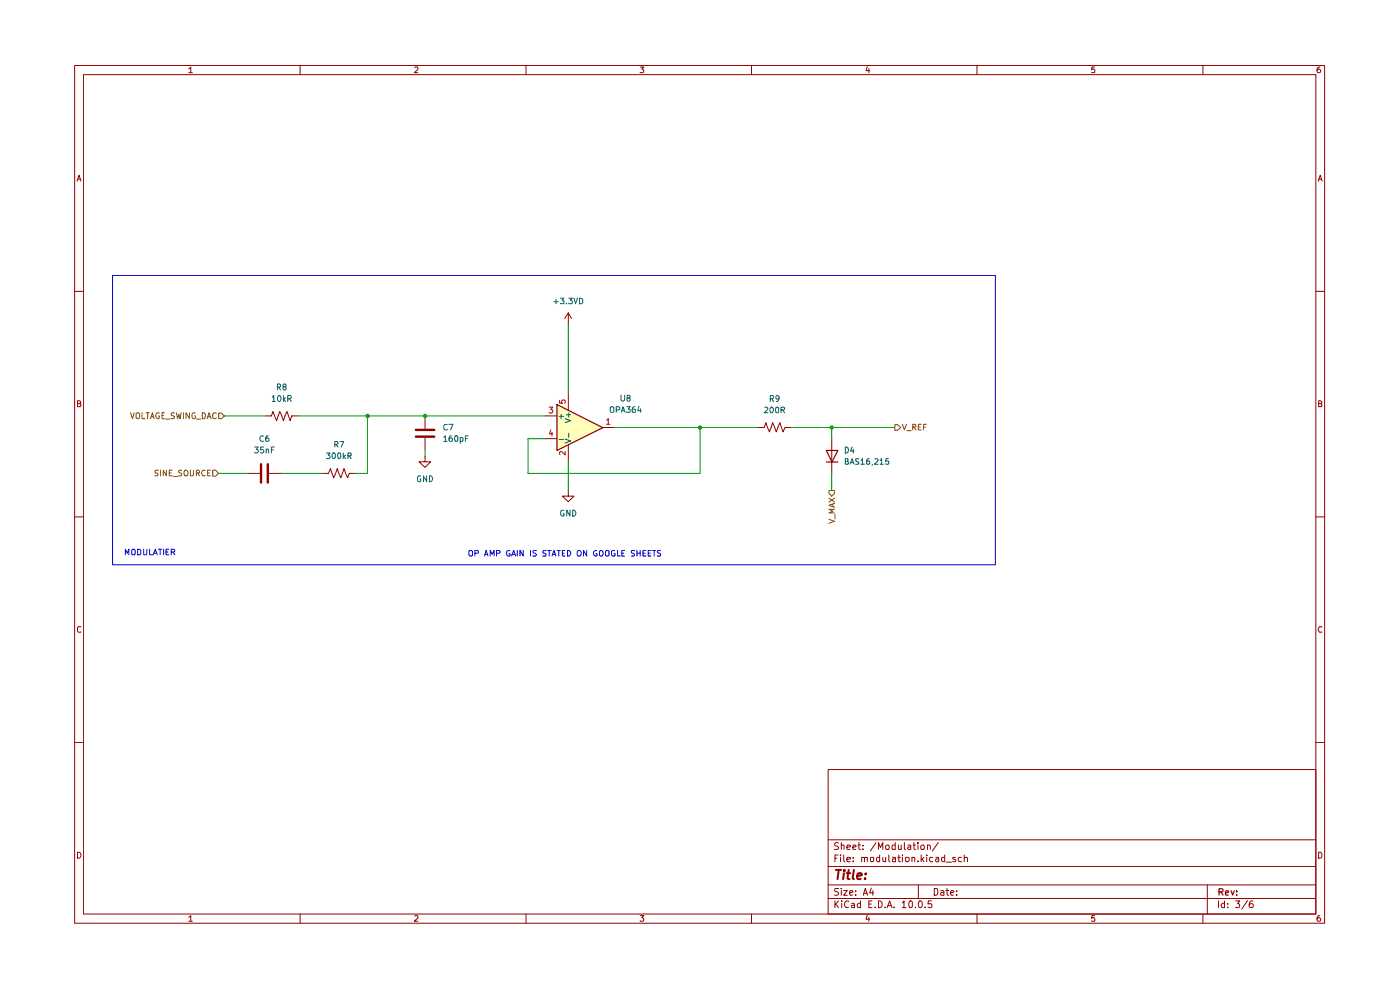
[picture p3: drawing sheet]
(kicad_sch
 (version 20260306)
 (generator "eeschema")
 (generator_version "10.0")
 (paper "A4")
 (lib_symbols
  (symbol "Amplifier_Operational:OPA842xDBV"
   (pin_names
    (offset 0.127)) (exclude_from_sim no) (in_bom yes) (on_board yes)
   (in_pos_files yes)
   (duplicate_pin_numbers_are_jumpers no)
   (property "Reference" "U" (at -1.27 6.35 0) (show_name no) (do_not_autoplace no) (effects (font (size 1.27 1.27)) (justify left)))
   (property "Value" "OPA842xDBV" (at -1.27 3.81 0) (show_name no) (do_not_autoplace no) (effects (font (size 1.27 1.27)) (justify left)))
   (property "Footprint" "Package_TO_SOT_SMD:SOT-23-5" (at -2.54 -5.08 0) (show_name no) (do_not_autoplace no) (hide yes) (effects (font (size 1.27 1.27)) (justify left)))
   (property "Datasheet" "http://www.ti.com/lit/ds/symlink/opa842.pdf" (at 0 5.08 0) (show_name no) (do_not_autoplace no) (hide yes) (effects (font (size 1.27 1.27))))
   (property "Description" "200MHz, Low Distortion, Unity-Gain Stable, Voltage Feedback Operational Amplifier, SOT23-5" (at 0 0 0) (show_name no) (do_not_autoplace no) (hide yes) (effects (font (size 1.27 1.27))))
   (symbol "OPA842xDBV_0_1"
    (polyline (pts (xy -5.08 5.08) (xy 5.08 0) (xy -5.08 -5.08) (xy -5.08 5.08)) (stroke (width 0.254) (type default)) (fill (type background)))
    (pin power_in line (at -2.54 -7.62 90) (length 3.81) (name "V-" (effects (font (size 1.27 1.27)))) (number "2" (effects (font (size 1.27 1.27)))))
    (pin power_in line (at -2.54 7.62 270) (length 3.81) (name "V+" (effects (font (size 1.27 1.27)))) (number "5" (effects (font (size 1.27 1.27))))))
   (symbol "OPA842xDBV_1_1"
    (pin output line (at 7.62 0 180) (length 2.54) (name "" (effects (font (size 1.27 1.27)))) (number "1" (effects (font (size 1.27 1.27)))))
    (pin input line (at -7.62 2.54 0) (length 2.54) (name "+" (effects (font (size 1.27 1.27)))) (number "3" (effects (font (size 1.27 1.27)))))
    (pin input line (at -7.62 -2.54 0) (length 2.54) (name "-" (effects (font (size 1.27 1.27)))) (number "4" (effects (font (size 1.27 1.27))))))
   (embedded_fonts no))
  (symbol "Device:C"
   (pin_numbers (hide yes))
   (pin_names
    (offset 0.254)) (exclude_from_sim no) (in_bom yes) (on_board yes)
   (in_pos_files yes)
   (duplicate_pin_numbers_are_jumpers no)
   (property "Reference" "C" (at 0.635 2.54 0) (show_name no) (do_not_autoplace no) (effects (font (size 1.27 1.27)) (justify left)))
   (property "Value" "C" (at 0.635 -2.54 0) (show_name no) (do_not_autoplace no) (effects (font (size 1.27 1.27)) (justify left)))
   (property "Footprint" "" (at 0.9652 -3.81 0) (show_name no) (do_not_autoplace no) (hide yes) (effects (font (size 1.27 1.27))))
   (property "Datasheet" "" (at 0 0 0) (show_name no) (do_not_autoplace no) (hide yes) (effects (font (size 1.27 1.27))))
   (property "Description" "Unpolarized capacitor" (at 0 0 0) (show_name no) (do_not_autoplace no) (hide yes) (effects (font (size 1.27 1.27))))
   (symbol "C_0_1"
    (polyline (pts (xy -2.032 0.762) (xy 2.032 0.762)) (stroke (width 0.508) (type default)) (fill (type none)))
    (polyline (pts (xy -2.032 -0.762) (xy 2.032 -0.762)) (stroke (width 0.508) (type default)) (fill (type none))))
   (symbol "C_1_1"
    (pin passive line (at 0 3.81 270) (length 2.794) (name "" (effects (font (size 1.27 1.27)))) (number "1" (effects (font (size 1.27 1.27)))))
    (pin passive line (at 0 -3.81 90) (length 2.794) (name "" (effects (font (size 1.27 1.27)))) (number "2" (effects (font (size 1.27 1.27))))))
   (embedded_fonts no))
  (symbol "Device:D"
   (pin_numbers (hide yes))
   (pin_names
    (offset 1.016) (hide yes)) (exclude_from_sim no) (in_bom yes) (on_board yes)
   (in_pos_files yes)
   (duplicate_pin_numbers_are_jumpers no)
   (property "Reference" "D" (at 0 2.54 0) (show_name no) (do_not_autoplace no) (effects (font (size 1.27 1.27))))
   (property "Value" "D" (at 0 -2.54 0) (show_name no) (do_not_autoplace no) (effects (font (size 1.27 1.27))))
   (property "Footprint" "" (at 0 0 0) (show_name no) (do_not_autoplace no) (hide yes) (effects (font (size 1.27 1.27))))
   (property "Datasheet" "" (at 0 0 0) (show_name no) (do_not_autoplace no) (hide yes) (effects (font (size 1.27 1.27))))
   (property "Description" "Diode" (at 0 0 0) (show_name no) (do_not_autoplace no) (hide yes) (effects (font (size 1.27 1.27))))
   (property "Sim.Device" "D" (at 0 0 0) (show_name no) (do_not_autoplace no) (hide yes) (effects (font (size 1.27 1.27))))
   (property "Sim.Pins" "1=K 2=A" (at 0 0 0) (show_name no) (do_not_autoplace no) (hide yes) (effects (font (size 1.27 1.27))))
   (symbol "D_0_1"
    (polyline (pts (xy -1.27 1.27) (xy -1.27 -1.27)) (stroke (width 0.254) (type default)) (fill (type none)))
    (polyline (pts (xy 1.27 1.27) (xy 1.27 -1.27) (xy -1.27 0) (xy 1.27 1.27)) (stroke (width 0.254) (type default)) (fill (type none)))
    (polyline (pts (xy 1.27 0) (xy -1.27 0)) (stroke (width 0) (type default)) (fill (type none))))
   (symbol "D_1_1"
    (pin passive line (at -3.81 0 0) (length 2.54) (name "K" (effects (font (size 1.27 1.27)))) (number "1" (effects (font (size 1.27 1.27)))))
    (pin passive line (at 3.81 0 180) (length 2.54) (name "A" (effects (font (size 1.27 1.27)))) (number "2" (effects (font (size 1.27 1.27))))))
   (embedded_fonts no))
  (symbol "Device:R_US"
   (pin_numbers (hide yes))
   (pin_names
    (offset 0)) (exclude_from_sim no) (in_bom yes) (on_board yes)
   (in_pos_files yes)
   (duplicate_pin_numbers_are_jumpers no)
   (property "Reference" "R" (at 2.54 0 90) (show_name no) (do_not_autoplace no) (effects (font (size 1.27 1.27))))
   (property "Value" "R_US" (at -2.54 0 90) (show_name no) (do_not_autoplace no) (effects (font (size 1.27 1.27))))
   (property "Footprint" "" (at 1.016 -0.254 90) (show_name no) (do_not_autoplace no) (hide yes) (effects (font (size 1.27 1.27))))
   (property "Datasheet" "" (at 0 0 0) (show_name no) (do_not_autoplace no) (hide yes) (effects (font (size 1.27 1.27))))
   (property "Description" "Resistor, US symbol" (at 0 0 0) (show_name no) (do_not_autoplace no) (hide yes) (effects (font (size 1.27 1.27))))
   (symbol "R_US_0_1"
    (polyline (pts (xy 0 2.286) (xy 0 2.54)) (stroke (width 0) (type default)) (fill (type none)))
    (polyline (pts (xy 0 2.286) (xy 1.016 1.905) (xy 0 1.524) (xy -1.016 1.143) (xy 0 0.762)) (stroke (width 0) (type default)) (fill (type none)))
    (polyline (pts (xy 0 0.762) (xy 1.016 0.381) (xy 0 0) (xy -1.016 -0.381) (xy 0 -0.762)) (stroke (width 0) (type default)) (fill (type none)))
    (polyline (pts (xy 0 -0.762) (xy 1.016 -1.143) (xy 0 -1.524) (xy -1.016 -1.905) (xy 0 -2.286)) (stroke (width 0) (type default)) (fill (type none)))
    (polyline (pts (xy 0 -2.286) (xy 0 -2.54)) (stroke (width 0) (type default)) (fill (type none))))
   (symbol "R_US_1_1"
    (pin passive line (at 0 3.81 270) (length 1.27) (name "" (effects (font (size 1.27 1.27)))) (number "1" (effects (font (size 1.27 1.27)))))
    (pin passive line (at 0 -3.81 90) (length 1.27) (name "" (effects (font (size 1.27 1.27)))) (number "2" (effects (font (size 1.27 1.27))))))
   (embedded_fonts no))
  (symbol "power:+3.3V"
   (power global)
   (pin_numbers (hide yes))
   (pin_names
    (offset 0) (hide yes)) (exclude_from_sim no) (in_bom yes) (on_board yes)
   (in_pos_files yes)
   (duplicate_pin_numbers_are_jumpers no)
   (property "Reference" "#PWR" (at 0 -3.81 0) (show_name no) (do_not_autoplace no) (hide yes) (effects (font (size 1.27 1.27))))
   (property "Value" "+3.3V" (at 0 3.556 0) (show_name no) (do_not_autoplace no) (effects (font (size 1.27 1.27))))
   (property "Footprint" "" (at 0 0 0) (show_name no) (do_not_autoplace no) (hide yes) (effects (font (size 1.27 1.27))))
   (property "Datasheet" "" (at 0 0 0) (show_name no) (do_not_autoplace no) (hide yes) (effects (font (size 1.27 1.27))))
   (property "Description" "Power symbol creates a global label with name \"+3.3V\"" (at 0 0 0) (show_name no) (do_not_autoplace no) (hide yes) (effects (font (size 1.27 1.27))))
   (symbol "+3.3V_0_1"
    (polyline (pts (xy -0.762 1.27) (xy 0 2.54)) (stroke (width 0) (type default)) (fill (type none)))
    (polyline (pts (xy 0 2.54) (xy 0.762 1.27)) (stroke (width 0) (type default)) (fill (type none)))
    (polyline (pts (xy 0 0) (xy 0 2.54)) (stroke (width 0) (type default)) (fill (type none))))
   (symbol "+3.3V_1_1"
    (pin power_in line (at 0 0 90) (length 0) (name "" (effects (font (size 1.27 1.27)))) (number "1" (effects (font (size 1.27 1.27))))))
   (embedded_fonts no))
  (symbol "power:GND"
   (power global)
   (pin_numbers (hide yes))
   (pin_names
    (offset 0) (hide yes)) (exclude_from_sim no) (in_bom yes) (on_board yes)
   (in_pos_files yes)
   (duplicate_pin_numbers_are_jumpers no)
   (property "Reference" "#PWR" (at 0 -6.35 0) (show_name no) (do_not_autoplace no) (hide yes) (effects (font (size 1.27 1.27))))
   (property "Value" "GND" (at 0 -3.81 0) (show_name no) (do_not_autoplace no) (effects (font (size 1.27 1.27))))
   (property "Footprint" "" (at 0 0 0) (show_name no) (do_not_autoplace no) (hide yes) (effects (font (size 1.27 1.27))))
   (property "Datasheet" "" (at 0 0 0) (show_name no) (do_not_autoplace no) (hide yes) (effects (font (size 1.27 1.27))))
   (property "Description" "Power symbol creates a global label with name \"GND\" , ground" (at 0 0 0) (show_name no) (do_not_autoplace no) (hide yes) (effects (font (size 1.27 1.27))))
   (symbol "GND_0_1"
    (polyline (pts (xy 0 0) (xy 0 -1.27) (xy 1.27 -1.27) (xy 0 -2.54) (xy -1.27 -1.27) (xy 0 -1.27)) (stroke (width 0) (type default)) (fill (type none))))
   (symbol "GND_1_1"
    (pin power_in line (at 0 0 270) (length 0) (name "" (effects (font (size 1.27 1.27)))) (number "1" (effects (font (size 1.27 1.27))))))
   (embedded_fonts no)))
 (rectangle
  (start 18.415 56.515)
  (end 213.995 120.65)
  (stroke (width 0) (type default))
  (fill (type none)))
 (text "OP AMP GAIN IS STATED ON GOOGLE SHEETS"
  (exclude_from_sim no)
  (at 118.618 118.364 0)
  (effects (font (size 1.27 1.27))))
 (text "MODULATIER"
  (exclude_from_sim no)
  (at 20.828 117.348 0)
  (effects (font (size 1.27 1.27)) (justify left top)))
 (junction
  (at 74.93 87.63)
  (diameter 0)
  (color 0 0 0 0))
 (junction
  (at 87.63 87.63)
  (diameter 0)
  (color 0 0 0 0))
 (junction
  (at 177.8 90.17)
  (diameter 0)
  (color 0 0 0 0))
 (junction
  (at 148.59 90.17)
  (diameter 0)
  (color 0 0 0 0))
 (wire
  (pts (xy 177.8 90.17) (xy 177.8 92.71))
  (stroke (width 0) (type default)))
 (wire
  (pts (xy 41.91 100.33) (xy 48.26 100.33))
  (stroke (width 0) (type default)))
 (wire
  (pts (xy 168.91 90.17) (xy 177.8 90.17))
  (stroke (width 0) (type default)))
 (wire
  (pts (xy 148.59 90.17) (xy 129.54 90.17))
  (stroke (width 0) (type default)))
 (wire
  (pts (xy 119.38 67.31) (xy 119.38 82.55))
  (stroke (width 0) (type default)))
 (wire
  (pts (xy 72.39 100.33) (xy 74.93 100.33))
  (stroke (width 0) (type default)))
 (wire
  (pts (xy 110.49 92.71) (xy 114.3 92.71))
  (stroke (width 0) (type default)))
 (wire
  (pts (xy 148.59 90.17) (xy 161.29 90.17))
  (stroke (width 0) (type default)))
 (wire
  (pts (xy 87.63 95.25) (xy 87.63 96.52))
  (stroke (width 0) (type default)))
 (wire
  (pts (xy 119.38 97.79) (xy 119.38 104.14))
  (stroke (width 0) (type default)))
 (wire
  (pts (xy 55.88 100.33) (xy 64.77 100.33))
  (stroke (width 0) (type default)))
 (wire
  (pts (xy 74.93 87.63) (xy 87.63 87.63))
  (stroke (width 0) (type default)))
 (wire
  (pts (xy 148.59 90.17) (xy 148.59 100.33))
  (stroke (width 0) (type default)))
 (wire
  (pts (xy 43.18 87.63) (xy 52.07 87.63))
  (stroke (width 0) (type default)))
 (wire
  (pts (xy 177.8 90.17) (xy 191.77 90.17))
  (stroke (width 0) (type default)))
 (wire
  (pts (xy 74.93 100.33) (xy 74.93 87.63))
  (stroke (width 0) (type default)))
 (wire
  (pts (xy 87.63 87.63) (xy 114.3 87.63))
  (stroke (width 0) (type default)))
 (wire
  (pts (xy 177.8 100.33) (xy 177.8 104.14))
  (stroke (width 0) (type default)))
 (wire
  (pts (xy 110.49 92.71) (xy 110.49 100.33))
  (stroke (width 0) (type default)))
 (wire
  (pts (xy 59.69 87.63) (xy 74.93 87.63))
  (stroke (width 0) (type default)))
 (wire
  (pts (xy 110.49 100.33) (xy 148.59 100.33))
  (stroke (width 0) (type default)))
 (hierarchical_label "VOLTAGE_SWING_DAC"
  (shape input)
  (at 43.18 87.63 180)
  (effects (font (size 1.27 1.27)) (justify right)))
 (hierarchical_label "V_REF"
  (shape output)
  (at 191.77 90.17 0)
  (effects (font (size 1.27 1.27)) (justify left)))
 (hierarchical_label "SINE_SOURCE"
  (shape input)
  (at 41.91 100.33 180)
  (effects (font (size 1.27 1.27)) (justify right)))
 (hierarchical_label "V_MAX"
  (shape output)
  (at 177.8 104.14 270)
  (effects (font (size 1.27 1.27)) (justify right)))
 (symbol
  (lib_id "Device:C")
  (at 52.07 100.33 270)
  (unit 1)
  (body_style 1)
  (exclude_from_sim no)
  (in_bom yes)
  (on_board yes)
  (in_pos_files yes)
  (dnp no)
  (fields_autoplaced yes)
  (property "Reference" "C6" (at 52.07 92.71 90) (show_name no) (do_not_autoplace no) (effects (font (size 1.27 1.27))))
  (property "Value" "35nF" (at 52.07 95.25 90) (show_name no) (do_not_autoplace no) (effects (font (size 1.27 1.27))))
  (property "Footprint" "" (at 48.26 101.2952 0) (hide yes) (show_name no) (do_not_autoplace no) (effects (font (size 1.27 1.27))))
  (property "Datasheet" "" (at 52.07 100.33 0) (hide yes) (show_name no) (do_not_autoplace no) (effects (font (size 1.27 1.27))))
  (property "Description" "Unpolarized capacitor" (at 52.07 100.33 0) (hide yes) (show_name no) (do_not_autoplace no) (effects (font (size 1.27 1.27))))
  (pin "2")
  (pin "1"))
 (symbol
  (lib_id "Device:C")
  (at 87.63 91.44 0)
  (unit 1)
  (body_style 1)
  (exclude_from_sim no)
  (in_bom yes)
  (on_board yes)
  (in_pos_files yes)
  (dnp no)
  (fields_autoplaced yes)
  (property "Reference" "C7" (at 91.44 90.1699 0) (show_name no) (do_not_autoplace no) (effects (font (size 1.27 1.27)) (justify left)))
  (property "Value" "160pF" (at 91.44 92.7099 0) (show_name no) (do_not_autoplace no) (effects (font (size 1.27 1.27)) (justify left)))
  (property "Footprint" "" (at 88.5952 95.25 0) (hide yes) (show_name no) (do_not_autoplace no) (effects (font (size 1.27 1.27))))
  (property "Datasheet" "" (at 87.63 91.44 0) (hide yes) (show_name no) (do_not_autoplace no) (effects (font (size 1.27 1.27))))
  (property "Description" "Unpolarized capacitor" (at 87.63 91.44 0) (hide yes) (show_name no) (do_not_autoplace no) (effects (font (size 1.27 1.27))))
  (pin "2")
  (pin "1"))
 (symbol
  (lib_id "Device:R_US")
  (at 165.1 90.17 90)
  (unit 1)
  (body_style 1)
  (exclude_from_sim no)
  (in_bom yes)
  (on_board yes)
  (in_pos_files yes)
  (dnp no)
  (fields_autoplaced yes)
  (property "Reference" "R9" (at 165.1 83.82 90) (show_name no) (do_not_autoplace no) (effects (font (size 1.27 1.27))))
  (property "Value" "200R" (at 165.1 86.36 90) (show_name no) (do_not_autoplace no) (effects (font (size 1.27 1.27))))
  (property "Footprint" "" (at 165.354 89.154 90) (hide yes) (show_name no) (do_not_autoplace no) (effects (font (size 1.27 1.27))))
  (property "Datasheet" "" (at 165.1 90.17 0) (hide yes) (show_name no) (do_not_autoplace no) (effects (font (size 1.27 1.27))))
  (property "Description" "Resistor, US symbol" (at 165.1 90.17 0) (hide yes) (show_name no) (do_not_autoplace no) (effects (font (size 1.27 1.27))))
  (pin "1")
  (pin "2"))
 (symbol
  (lib_id "Device:R_US")
  (at 68.58 100.33 90)
  (unit 1)
  (body_style 1)
  (exclude_from_sim no)
  (in_bom yes)
  (on_board yes)
  (in_pos_files yes)
  (dnp no)
  (fields_autoplaced yes)
  (property "Reference" "R7" (at 68.58 93.98 90) (show_name no) (do_not_autoplace no) (effects (font (size 1.27 1.27))))
  (property "Value" "300kR" (at 68.58 96.52 90) (show_name no) (do_not_autoplace no) (effects (font (size 1.27 1.27))))
  (property "Footprint" "" (at 68.834 99.314 90) (hide yes) (show_name no) (do_not_autoplace no) (effects (font (size 1.27 1.27))))
  (property "Datasheet" "" (at 68.58 100.33 0) (hide yes) (show_name no) (do_not_autoplace no) (effects (font (size 1.27 1.27))))
  (property "Description" "Resistor, US symbol" (at 68.58 100.33 0) (hide yes) (show_name no) (do_not_autoplace no) (effects (font (size 1.27 1.27))))
  (pin "2")
  (pin "1"))
 (symbol
  (lib_id "power:+3.3V")
  (at 119.38 67.31 0)
  (unit 1)
  (body_style 1)
  (exclude_from_sim no)
  (in_bom yes)
  (on_board yes)
  (in_pos_files yes)
  (dnp no)
  (fields_autoplaced yes)
  (property "Reference" "#PWR019" (at 119.38 71.12 0) (hide yes) (show_name no) (do_not_autoplace no) (effects (font (size 1.27 1.27))))
  (property "Value" "+3.3VD" (at 119.38 62.23 0) (show_name no) (do_not_autoplace no) (effects (font (size 1.27 1.27))))
  (property "Footprint" "" (at 119.38 67.31 0) (hide yes) (show_name no) (do_not_autoplace no) (effects (font (size 1.27 1.27))))
  (property "Datasheet" "" (at 119.38 67.31 0) (hide yes) (show_name no) (do_not_autoplace no) (effects (font (size 1.27 1.27))))
  (property "Description" "Power symbol creates a global label with name \"+3.3V\"" (at 119.38 67.31 0) (hide yes) (show_name no) (do_not_autoplace no) (effects (font (size 1.27 1.27))))
  (pin "1"))
 (symbol
  (lib_id "power:GND")
  (at 119.38 104.14 0)
  (unit 1)
  (body_style 1)
  (exclude_from_sim no)
  (in_bom yes)
  (on_board yes)
  (in_pos_files yes)
  (dnp no)
  (fields_autoplaced yes)
  (property "Reference" "#PWR020" (at 119.38 110.49 0) (hide yes) (show_name no) (do_not_autoplace no) (effects (font (size 1.27 1.27))))
  (property "Value" "GND" (at 119.38 109.22 0) (show_name no) (do_not_autoplace no) (effects (font (size 1.27 1.27))))
  (property "Footprint" "" (at 119.38 104.14 0) (hide yes) (show_name no) (do_not_autoplace no) (effects (font (size 1.27 1.27))))
  (property "Datasheet" "" (at 119.38 104.14 0) (hide yes) (show_name no) (do_not_autoplace no) (effects (font (size 1.27 1.27))))
  (property "Description" "Power symbol creates a global label with name \"GND\" , ground" (at 119.38 104.14 0) (hide yes) (show_name no) (do_not_autoplace no) (effects (font (size 1.27 1.27))))
  (pin "1"))
 (symbol
  (lib_id "Amplifier_Operational:OPA842xDBV")
  (at 121.92 90.17 0)
  (unit 1)
  (body_style 1)
  (exclude_from_sim no)
  (in_bom yes)
  (on_board yes)
  (in_pos_files yes)
  (dnp no)
  (fields_autoplaced yes)
  (property "Reference" "U8" (at 132.08 83.7498 0) (show_name no) (do_not_autoplace no) (effects (font (size 1.27 1.27))))
  (property "Value" "OPA364" (at 132.08 86.2898 0) (show_name no) (do_not_autoplace no) (effects (font (size 1.27 1.27))))
  (property "Footprint" "Package_TO_SOT_SMD:SOT-23-5" (at 119.38 95.25 0) (hide yes) (show_name no) (do_not_autoplace no) (effects (font (size 1.27 1.27)) (justify left)))
  (property "Datasheet" "http://www.ti.com/lit/ds/symlink/opa842.pdf" (at 121.92 85.09 0) (hide yes) (show_name no) (do_not_autoplace no) (effects (font (size 1.27 1.27))))
  (property "Description" "200MHz, Low Distortion, Unity-Gain Stable, Voltage Feedback Operational Amplifier, SOT23-5" (at 121.92 90.17 0) (hide yes) (show_name no) (do_not_autoplace no) (effects (font (size 1.27 1.27))))
  (pin "4")
  (pin "2")
  (pin "5")
  (pin "3")
  (pin "1"))
 (symbol
  (lib_id "Device:D")
  (at 177.8 96.52 90)
  (unit 1)
  (body_style 1)
  (exclude_from_sim no)
  (in_bom yes)
  (on_board yes)
  (in_pos_files yes)
  (dnp no)
  (fields_autoplaced yes)
  (property "Reference" "D4" (at 180.34 95.2499 90) (show_name no) (do_not_autoplace no) (effects (font (size 1.27 1.27)) (justify right)))
  (property "Value" "BAS16,215" (at 180.34 97.7899 90) (show_name no) (do_not_autoplace no) (effects (font (size 1.27 1.27)) (justify right)))
  (property "Footprint" "" (at 177.8 96.52 0) (hide yes) (show_name no) (do_not_autoplace no) (effects (font (size 1.27 1.27))))
  (property "Datasheet" "https://www.digikey.ca/en/products/detail/nexperia-usa-inc/BAS16-215/763200" (at 177.8 96.52 0) (hide yes) (show_name no) (do_not_autoplace no) (effects (font (size 1.27 1.27))))
  (property "Description" "Diode" (at 177.8 96.52 0) (hide yes) (show_name no) (do_not_autoplace no) (effects (font (size 1.27 1.27))))
  (property "Sim.Device" "D" (at 177.8 96.52 0) (hide yes) (show_name no) (do_not_autoplace no) (effects (font (size 1.27 1.27))))
  (property "Sim.Pins" "1=K 2=A" (at 177.8 96.52 0) (hide yes) (show_name no) (do_not_autoplace no) (effects (font (size 1.27 1.27))))
  (pin "1")
  (pin "2"))
 (symbol
  (lib_id "Device:R_US")
  (at 55.88 87.63 90)
  (unit 1)
  (body_style 1)
  (exclude_from_sim no)
  (in_bom yes)
  (on_board yes)
  (in_pos_files yes)
  (dnp no)
  (fields_autoplaced yes)
  (property "Reference" "R8" (at 55.88 81.28 90) (show_name no) (do_not_autoplace no) (effects (font (size 1.27 1.27))))
  (property "Value" "10kR" (at 55.88 83.82 90) (show_name no) (do_not_autoplace no) (effects (font (size 1.27 1.27))))
  (property "Footprint" "" (at 56.134 86.614 90) (hide yes) (show_name no) (do_not_autoplace no) (effects (font (size 1.27 1.27))))
  (property "Datasheet" "" (at 55.88 87.63 0) (hide yes) (show_name no) (do_not_autoplace no) (effects (font (size 1.27 1.27))))
  (property "Description" "Resistor, US symbol" (at 55.88 87.63 0) (hide yes) (show_name no) (do_not_autoplace no) (effects (font (size 1.27 1.27))))
  (pin "2")
  (pin "1"))
 (symbol
  (lib_id "power:GND")
  (at 87.63 96.52 0)
  (unit 1)
  (body_style 1)
  (exclude_from_sim no)
  (in_bom yes)
  (on_board yes)
  (in_pos_files yes)
  (dnp no)
  (fields_autoplaced yes)
  (property "Reference" "#PWR017" (at 87.63 102.87 0) (hide yes) (show_name no) (do_not_autoplace no) (effects (font (size 1.27 1.27))))
  (property "Value" "GND" (at 87.63 101.6 0) (show_name no) (do_not_autoplace no) (effects (font (size 1.27 1.27))))
  (property "Footprint" "" (at 87.63 96.52 0) (hide yes) (show_name no) (do_not_autoplace no) (effects (font (size 1.27 1.27))))
  (property "Datasheet" "" (at 87.63 96.52 0) (hide yes) (show_name no) (do_not_autoplace no) (effects (font (size 1.27 1.27))))
  (property "Description" "Power symbol creates a global label with name \"GND\" , ground" (at 87.63 96.52 0) (hide yes) (show_name no) (do_not_autoplace no) (effects (font (size 1.27 1.27))))
  (pin "1")))
